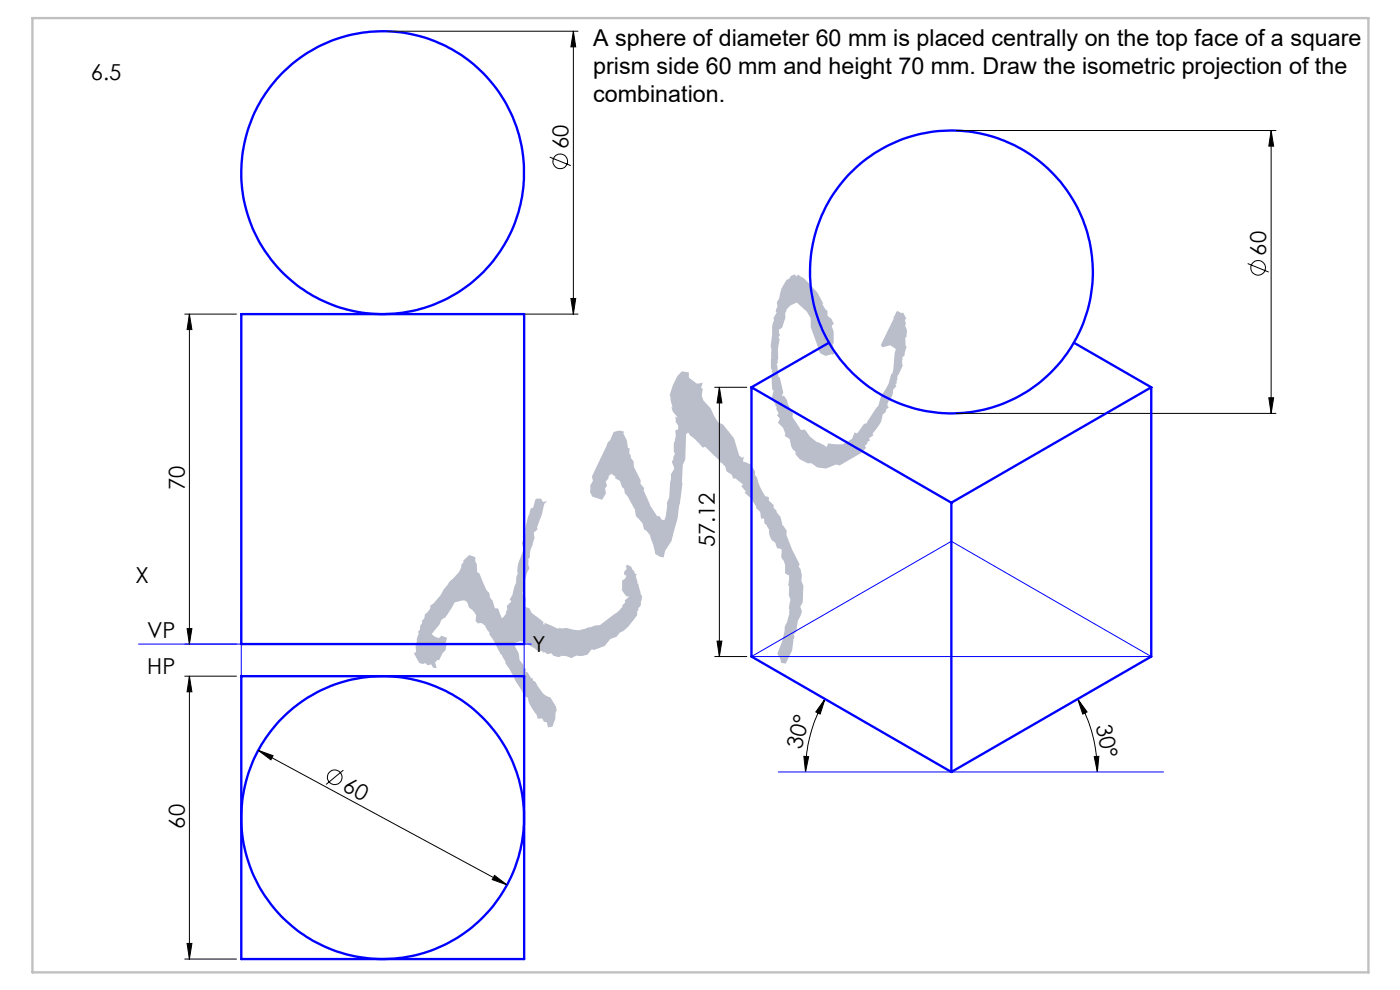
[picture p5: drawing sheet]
<svg xmlns="http://www.w3.org/2000/svg" width="297mm" height="210mm" viewBox="0 0 297 210" stroke-linecap="round" stroke-linejoin="round" font-family="sans-serif">
<g fill="none" stroke="#000" stroke-width=".21">
<path d="M82.2 6.6h40.4M121.6 6.6l.5 3.3h-1zM121.6 6.6v60M116.6 33.3l4.5 1.8M202.8 27.7h67.9M269.7 27.7l.5 3.3h-1zM269.7 27.7v60M264.7 55.9l4.4 1.8M39.2 66.6h11M40.2 66.6v70M40.2 66.6l.5 3.3h-1zM82.2 66.6h40.4"/>
<path d="M121.1 63.3h1l-.5 3.3zM151.6 82.2h6.8M152.6 82.2l.5 3.3h-1zM152.6 82.2v57.1M202.8 87.7h67.9M269.2 84.4h1l-.5 3.3zM39.2 136.6h11M39.7 133.3h1l-.5 3.3zM151.6 139.3h6.8M152.1 136h1l-.5 3.3zM39.2 143.4h11M40.2 143.4v60"/>
<path d="M40.2 143.4l.5 3.3h-1zM54.8 159.2l3.1 1.1-.4 .9zM54.8 159.2l52.8 28.5M175 148.3l-1 3.2-.9-.5zM175 148.3a31.1 31.1 0 0 0-4.1 15.5M228.6 148.3l2 2.7-.9 .5zM228.6 148.3a30.7 30.7 0 0 1 4.2 15.5M72.8 163.4l-3.6 3M170.5 160.4l1.1 .1-.7 3.3zM232.1 160.5l1-.1-.3 3.4zM104.9 185.7l2.7 2-3.2-1.1zM39.2 203.4h11"/>
<path d="M39.7 200.1h1l-.5 3.3z"/>
<circle cx="118.8" cy="34.2" r="1.55"/>
<circle cx="266.9" cy="56.8" r="1.55"/>
<circle cx="71" cy="164.9" r="1.55"/>
</g>
<g fill="none" stroke="#00f" stroke-width=".5">
<path d="M51.2 66.6h60v70h-60zM175.9 72.7l-16.5 9.5M227.8 72.7l16.4 9.5M159.4 82.2v57.1l42.4 24.5M159.4 82.2l42.4 24.4M244.2 82.2v57.1l-42.4 24.5M244.2 82.2l-42.4 24.4M201.8 106.6v57.2M51.2 143.4h60v60h-60z"/>
<circle cx="81.2" cy="36.6" r="30"/>
<circle cx="201.8" cy="57.7" r="30"/>
<circle cx="81.2" cy="173.4" r="30"/>
</g>
<path d="M6.9 3.8h283.4v202.5h-283.4z" fill="none" stroke="#c0c0c0" stroke-width=".5"/>
<path d="M29.4 136.6h83.3M51.2 129.8v13.6M111.2 129.8v13.6M159.4 139.3l42.4-24.5 42.4 24.5zM165.1 163.8h81.7" fill="none" stroke="#00f" stroke-width=".21"/>
<g fill="#000">
<path d="M121.1 63.3h1l-.5 3.3zM121.6 6.6l.5 3.3h-1zM269.2 84.4h1l-.5 3.3zM269.7 27.7l.5 3.3h-1z"/>
<path d="M39.7 133.3h1l-.5 3.3zM40.2 66.6l.5 3.3h-1z"/>
<path d="M152.1 136h1l-.5 3.3zM152.6 82.2l.5 3.3h-1z"/>
<path d="M40.2 143.4l.5 3.3h-1zM39.7 200.1h1l-.5 3.3z"/>
<path d="M175 148.3l-1 3.2-.9-.5zM170.5 160.4l1.1 .1-.7 3.3z"/>
<path d="M232.1 160.5l1-.1-.3 3.4zM228.6 148.3l2 2.7-.9 .5z"/>
<path d="M104.9 185.7l-.5 .9 3.2 1.1zM54.8 159.2l2.7 2 .4-.9z"/>
</g>
<text font-size="54.7" fill="#b9beca" x="104.8" y="160.7" transform="rotate(-40 104.8 160.7)">KYC</text>
<g font-size="4.9">
<text x="125.9" y="9.7">A sphere of diameter 60 mm is placed centrally on the top face of a square</text>
<text x="125.9" y="15.7">prism side 60 mm and height 70 mm. Draw the isometric projection of the</text>
<text x="125.9" y="21.6">combination.</text>
</g>
<g font-size="4.7">
<text x="19.3" y="17.1">6.5</text>
<text x="120.6" y="31.6" transform="rotate(-90 120.6 31.6)">60</text>
<text x="268.6" y="54.2" transform="rotate(-90 268.6 54.2)">60</text>
<text x="39.2" y="104" transform="rotate(-90 39.2 104)">70</text>
<text x="151.6" y="116.1" transform="rotate(-90 151.6 116.1)">57.12</text>
<text x="28.8" y="123.6">X</text>
<text x="31.2" y="135.3">VP</text>
<text x="31.3" y="142.9">HP</text>
<text x="113" y="138.4">Y</text>
<text x="232.5" y="154" transform="rotate(79 232.5 154)">30°</text>
<text x="170" y="159" transform="rotate(-75 170 159)">30°</text>
<text x="72.5" y="167.6" transform="rotate(28 72.5 167.6)">60</text>
<text x="39.2" y="175.8" transform="rotate(-90 39.2 175.8)">60</text>
</g>
</svg>
